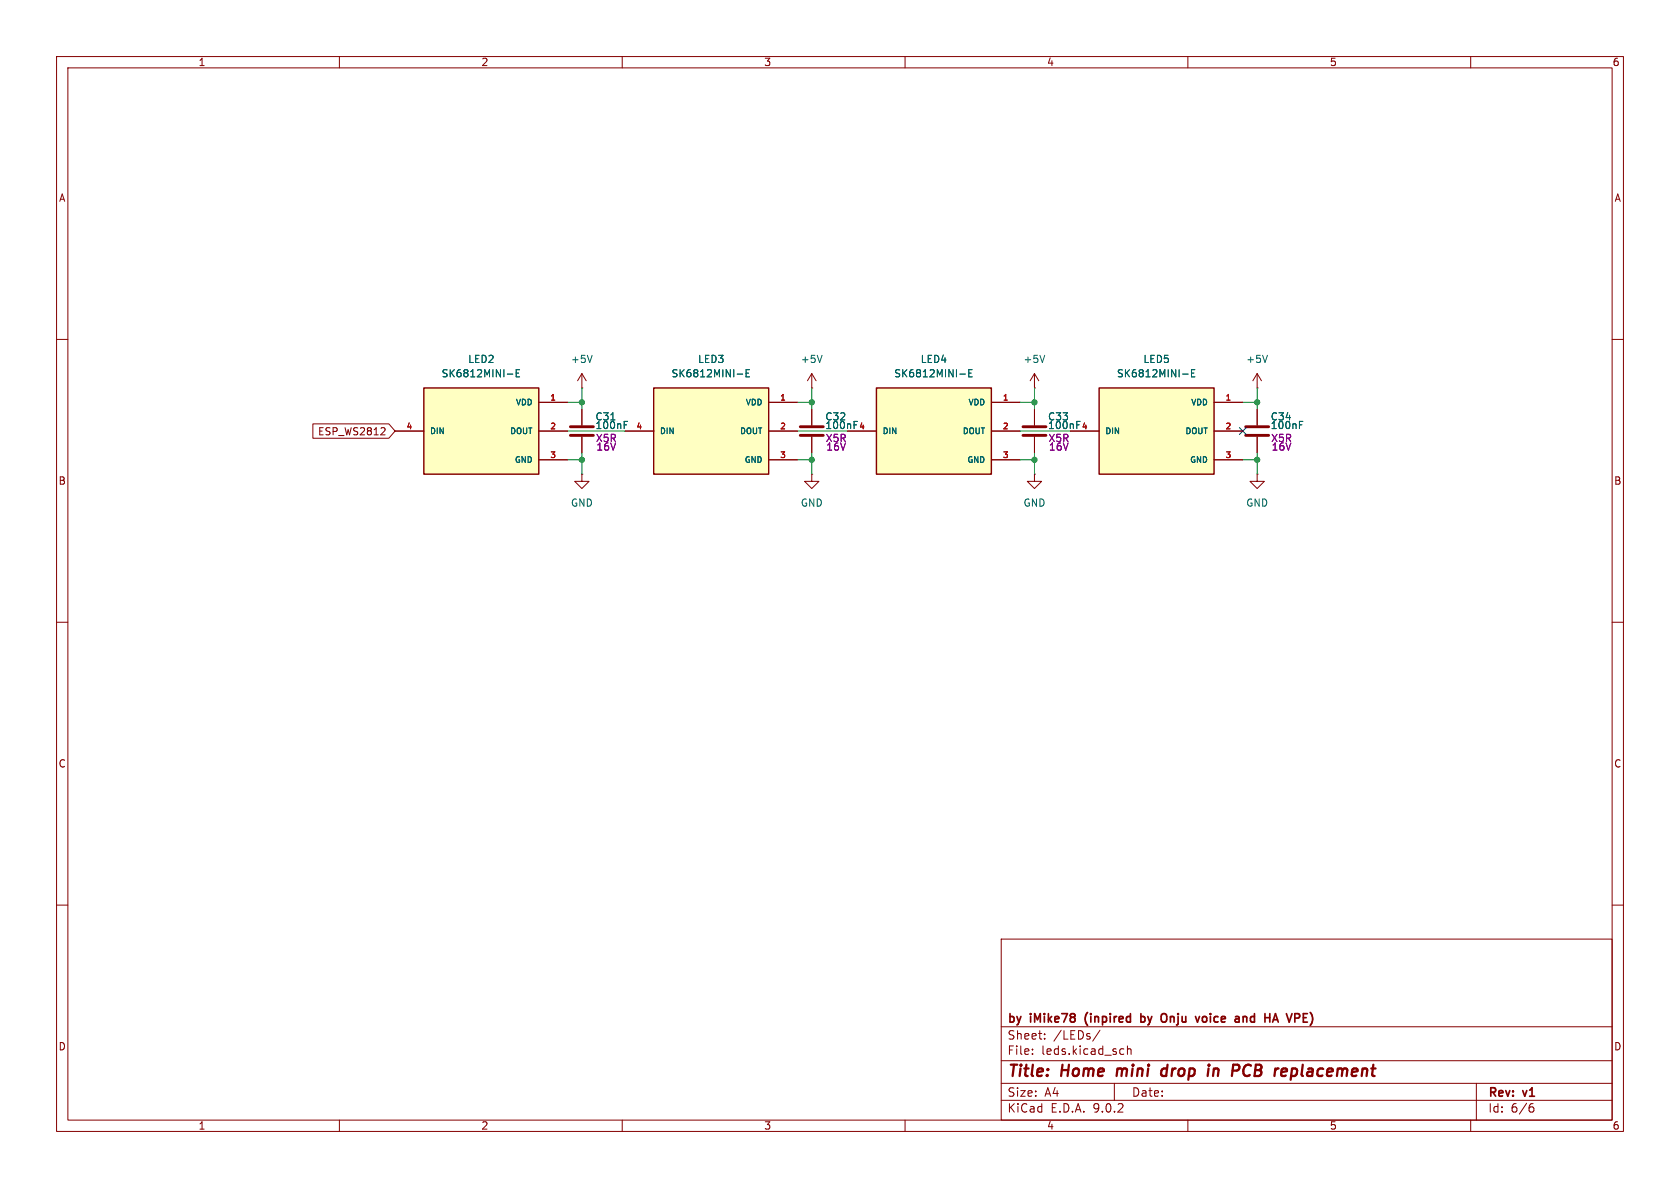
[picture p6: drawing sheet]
<svg xmlns="http://www.w3.org/2000/svg" width="297mm" height="210mm" viewBox="0 0 297 210" stroke-linecap="round" stroke-linejoin="round" font-family="sans-serif">
<g fill="none" stroke="#840000" stroke-width=".18">
<path d="M10 10h277v190h-277zM12 12h273v186h-273zM60 10v2M110 10v2M160 10v2M210 10v2M260 10v2M10 60h2M102.9 72.4v2.8M102.9 77.2v2.8M143.5 72.4v2.8M143.5 77.2v2.8"/>
<path d="M285 60h2M143.5 83.8v1.3h1.3l-1.3 1.3-1.3-1.3h1.3M143.5 83.8h.1M10 110h2M285 110h2M10 160h2M177 166h108v32h-108zM285 160h2M60 198v2M110 198v2M160 198v2M177 194.5h108"/>
<path d="M177 191.5h108M177 187.5h108M177 181.5h108M182.5 186.3v.1M182.5 185.5v.1M184.7 183.6v.1M184.7 182.8v.1M194.5 182.1l-1.3 2M197 191.5v3M198.2 185.4l.5 .1M198.7 186.3l-.5 .1M199.3 185.5l.2-.1 .4 .1 .1 .9"/>
<path d="M199.3 184.9v1.5M210 198v2M260 198v2M261 191.5v6.5M270.6 195.7h.4l.2 .3-.1 .5-.5 .1M271 195.1l-.4 .1"/>
</g>
<path d="M197.6 188.9l-.2 1.3M206.3 189a.66 .66 0 0 0-1 .3v.5l.1 .3 .2 .1 .6-.1M206.4 188.2l-.2 2M214.6 188.9l-.2 1.3M215.2 188.9l-.6 .2M220.3 188.3a1.11 1.11 0 0 0 0 1.9M228.3 190.1l.5 .1M228.4 188.9l-.2 2M228.6 188.9l-.2 .1" fill="none" stroke="#840000" stroke-width=".4"/>
<path d="M201.7 179.2v1.5M201.7 179.8l.4-.1 .2 .1M206.1 179.3a1.07 1.07 0 0 1 0 1.3M213.3 179.8l-.5-.1-.2 .3v.4l.1 .2 .4 .1 .2-.2M219.8 179.8h.5l.1 .9M225.5 179.2l.5 1.5M230.4 179.2h.7M202.3 180.5l-.2 .2-.4-.1M225.1 180.3h.7M230.4 180.7h.7" fill="none" stroke="#840000" stroke-width=".3"/>
<path d="M100.8 75.4h4.1M100.8 77h4.1M141.5 75.4h4M141.5 77h4" fill="none" stroke="#840000" stroke-width=".51"/>
<path d="M110.3 75.1h.5M110.3 74.5h.7M151 75.1h.4M151 74.5h.6" fill="none" stroke="#006464" stroke-width=".18"/>
<path d="M194.3 68.6h20.3v15.2h-20.3z" fill="#ffffc2"/>
<path d="M194.3 68.6h20.3v15.2h-20.3z" fill="none" stroke="#840000" stroke-width=".25"/>
<path d="M189.2 76.2h5.1M214.6 76.2h5.1M214.6 71.1h5.1M102.9 83.8v1.3h1.2l-1.2 1.3-1.3-1.3h1.3M102.9 83.8h.1M214.6 81.3h5.1" fill="none" stroke="#840000" stroke-width=".18"/>
<path d="M209.1 66.1h.9M210.6 66h.5M211.2 65.3h-.6v1.3h.6" fill="none" stroke="#006464" stroke-width=".18"/>
<path d="M154.9 68.6h20.4v15.2h-20.4z" fill="#ffffc2"/>
<path d="M154.9 68.6h20.4v15.2h-20.4z" fill="none" stroke="#840000" stroke-width=".25"/>
<g fill="none" stroke="#840000" stroke-width=".18">
<path d="M102.9 68.6h.1M102.9 66l-.8 1.3M102.9 66l.7 1.3M102.9 66v2.6M143.5 68.6h.1M143.5 66l-.8 1.3M143.5 66l.8 1.3M143.5 66v2.6M149.9 76.2h5M175.3 76.2h5M175.3 71.1h5M182.9 72.4v2.8"/>
<path d="M182.9 77.2v2.8M222.2 68.6h.1M222.2 66l-.7 1.3M222.2 66l.8 1.3M222.2 66v2.6M222.2 72.4v2.8M222.2 77.2v2.8M175.3 81.3h5M182.9 83.8v1.3h1.2l-1.2 1.3-1.3-1.3h1.3M182.9 83.8h.1M222.2 83.8v1.3h1.3l-1.3 1.3-1.2-1.3h1.2M222.2 83.8h.1"/>
</g>
<path d="M104.7 62.8l-.4 1.3M145.3 62.8l-.4 1.3M169.7 66.1h1M171.3 66h.4M171.9 65.3h-.6v1.3h.6M190.4 75.1h.4M190.4 74.5h.6M224.1 62.8l-.5 1.3M229.7 75.1h.5M229.7 74.5h.6" fill="none" stroke="#006464" stroke-width=".18"/>
<path d="M180.8 75.4h4.1M180.8 77h4.1M220.2 75.4h4.1M220.2 77h4.1" fill="none" stroke="#840000" stroke-width=".51"/>
<path d="M115.6 68.6h20.3v15.2h-20.3z" fill="#ffffc2"/>
<path d="M115.6 68.6h20.3v15.2h-20.3z" fill="none" stroke="#840000" stroke-width=".25"/>
<path d="M110.5 76.2h5.1M135.9 76.2h5.1M135.9 71.1h5.1M182.9 68.6h.1M182.9 66l-.8 1.3M182.9 66l.7 1.3M182.9 66v2.6M135.9 81.3h5.1" fill="none" stroke="#840000" stroke-width=".18"/>
<path d="M130.3 66.1h1M131.9 66h.4M132.5 65.3h-.6v1.3h.6M184.7 62.8l-.4 1.3" fill="none" stroke="#006464" stroke-width=".18"/>
<path d="M74.9 68.6h20.3v15.2h-20.3z" fill="#ffffc2"/>
<path d="M74.9 68.6h20.3v15.2h-20.3z" fill="none" stroke="#840000" stroke-width=".25"/>
<g fill="none" stroke="#840000" stroke-width=".18">
<path d="M55.3 74.9h13.4l1.1 1.3-1.1 1.3h-13.4zM68 75.7l.1 .1-.1 .3-.7 .8h.8M69.8 76.2h5.1M95.2 76.2h5.1M95.2 71.1h5.1M102.9 72.4v2.8M102.9 77.2v2.8M110.5 76.2h5.1M135.9 76.2h5.1M135.9 71.1h5.1M143.5 72.4v2.8M143.5 77.2v2.8"/>
<path d="M149.9 76.2h5M175.3 76.2h5M175.3 71.1h5M182.9 72.4v2.8M182.9 77.2v2.8M189.2 76.2h5.1M214.6 76.2h5.1M214.6 71.1h5.1M222.2 72.4v2.8M222.2 77.2v2.8M95.2 81.3h5.1M135.9 81.3h5.1"/>
<path d="M175.3 81.3h5M214.6 81.3h5.1"/>
</g>
<g fill="none" stroke="#006464" stroke-width=".18">
<path d="M89.7 66.1h1M91.3 66h.4M91.9 65.3h-.6v1.3h.6M110.3 75.1h.5M110.3 74.5h.7M130.3 66.1h1M131.9 66h.4M132.5 65.3h-.6v1.3h.6M151 75.1h.4M151 74.5h.6M169.7 66.1h1M171.3 66h.4"/>
<path d="M171.9 65.3h-.6v1.3h.6M190.4 75.1h.4M190.4 74.5h.6M209.1 66.1h.9M210.6 66h.5M211.2 65.3h-.6v1.3h.6M229.7 75.1h.5M229.7 74.5h.6"/>
</g>
<g fill="none" stroke="#009600" stroke-width=".18">
<path d="M100.3 71.1h2.6M100.3 76.2h10.2M102.9 68.6v3.8M141 71.1h2.5M141 76.2h8.9M143.5 68.6v3.8M180.3 71.1h2.6M180.3 76.2h8.9M182.9 68.6v3.8M219.7 71.1h2.5M222.2 68.6v3.8M100.3 81.3h2.6"/>
<path d="M102.9 80v3.8M141 81.3h2.5M143.5 80v3.8M180.3 81.3h2.6M182.9 80v3.8M219.7 81.3h2.5M222.2 80v3.8"/>
</g>
<path d="M219.1 75.6l1.2 1.2M220.3 75.6l-1.2 1.2" fill="none" stroke="#000084" stroke-width=".18"/>
<g fill="#009600" stroke="#009600" stroke-width=".18">
<circle cx="102.9" cy="71.1" r=".46"/>
<circle cx="222.2" cy="71.1" r=".46"/>
<circle cx="143.5" cy="71.1" r=".46"/>
<circle cx="182.9" cy="81.3" r=".46"/>
<circle cx="222.2" cy="81.3" r=".46"/>
<circle cx="143.5" cy="81.3" r=".46"/>
<circle cx="182.9" cy="71.1" r=".46"/>
<circle cx="102.9" cy="81.3" r=".46"/>
</g>
<g font-size="2.8" fill="#840000">
<text x="178" y="190.9">Title:</text>
<text x="187.7" y="190.9">Home</text>
<text x="198.3" y="190.9">mini</text>
<text x="207" y="190.9">drop</text>
<text x="216" y="190.9">in</text>
<text x="221" y="190.9">PCB</text>
<text x="229.4" y="190.9">replacement</text>
</g>
<g font-size="2.1" fill="#840000">
<text x="178" y="184">Sheet:</text>
<text x="178" y="181.2">by</text>
<text x="182.2" y="181.2">iMike78</text>
<text x="186.2" y="184">/LEDs/</text>
<text x="192.5" y="181.2">(inpired</text>
<text x="202.9" y="181.2">by</text>
<text x="207.2" y="181.2">Onju</text>
<text x="213.9" y="181.2">voice</text>
<text x="221.5" y="181.2">and</text>
<text x="227.3" y="181.2">HA</text>
<text x="231.9" y="181.2">VPE)</text>
<text x="178" y="186.7">File:</text>
<text x="184.1" y="186.7">leds.kicad_sch</text>
<text x="178" y="196.9">KiCad</text>
<text x="178" y="194.1">Size:</text>
<text x="184.7" y="194.1">A4</text>
<text x="185.7" y="196.9">E.D.A.</text>
<text x="193.3" y="196.9">9.0.2</text>
<text x="200" y="194.1">Date:</text>
<text x="263" y="194.3">Rev:</text>
<text x="263" y="196.9">Id:</text>
<text x="267.1" y="196.9">6/6</text>
<text x="269.4" y="194.3">v1</text>
</g>
<g font-size="1.8" fill="#840000">
<text x="35" y="11.9">1</text>
<text x="85" y="11.9">2</text>
<text x="135" y="11.9">3</text>
<text x="185" y="11.9">4</text>
<text x="235" y="11.9">5</text>
<text x="285" y="11.9">6</text>
<text x="10.3" y="35.9">A</text>
<text x="285.3" y="35.9">A</text>
<text x="56.1" y="77.2">ESP_WS2812</text>
<text x="10.3" y="85.9">B</text>
<text x="285.3" y="85.9">B</text>
<text x="10.3" y="135.9">C</text>
<text x="285.3" y="135.9">C</text>
<text x="10.3" y="185.9">D</text>
<text x="285.3" y="185.9">D</text>
<text x="35" y="199.9">1</text>
<text x="85" y="199.9">2</text>
<text x="135" y="199.9">3</text>
<text x="185" y="199.9">4</text>
<text x="235" y="199.9">5</text>
<text x="285" y="199.9">6</text>
</g>
<g font-size="1.8" fill="#006464">
<text x="82.7" y="64.4">LED2</text>
<text x="100.8" y="64.4">+5V</text>
<text x="123.3" y="64.4">LED3</text>
<text x="141.5" y="64.4">+5V</text>
<text x="162.7" y="64.4">LED4</text>
<text x="180.8" y="64.4">+5V</text>
<text x="202" y="64.4">LED5</text>
<text x="220.2" y="64.4">+5V</text>
<text x="78" y="66.9">SK6812MINI-E</text>
<text x="118.6" y="66.9">SK6812MINI-E</text>
<text x="158" y="66.9">SK6812MINI-E</text>
<text x="197.4" y="66.9">SK6812MINI-E</text>
<text x="105.2" y="76">100nF</text>
<text x="105.2" y="74.5">C31</text>
<text x="145.8" y="76">100nF</text>
<text x="145.8" y="74.5">C32</text>
<text x="185.2" y="76">100nF</text>
<text x="185.2" y="74.5">C33</text>
<text x="224.5" y="76">100nF</text>
<text x="224.5" y="74.5">C34</text>
<text x="100.8" y="89.8">GND</text>
<text x="141.5" y="89.8">GND</text>
<text x="180.8" y="89.8">GND</text>
<text x="220.2" y="89.8">GND</text>
</g>
<g font-size="1.8" fill="#840084">
<text x="105.2" y="78.3">X5R</text>
<text x="105.3" y="79.9">16V</text>
<text x="145.9" y="78.3">X5R</text>
<text x="146" y="79.9">16V</text>
<text x="185.3" y="78.3">X5R</text>
<text x="185.3" y="79.9">16V</text>
<text x="224.6" y="78.3">X5R</text>
<text x="224.7" y="79.9">16V</text>
</g>
<g font-size="1.4" fill="#006464">
<text x="91.1" y="71.9">VDD</text>
<text x="131.7" y="71.9">VDD</text>
<text x="171.1" y="71.9">VDD</text>
<text x="210.5" y="71.9">VDD</text>
<text x="75.9" y="76.9">DIN</text>
<text x="90.1" y="76.9">DOUT</text>
<text x="116.6" y="76.9">DIN</text>
<text x="130.7" y="76.9">DOUT</text>
<text x="156" y="76.9">DIN</text>
<text x="170.1" y="76.9">DOUT</text>
<text x="195.3" y="76.9">DIN</text>
<text x="209.4" y="76.9">DOUT</text>
<text x="90.9" y="82">GND</text>
<text x="131.5" y="82">GND</text>
<text x="170.9" y="82">GND</text>
<text x="210.3" y="82">GND</text>
</g>
<g font-size="1.4" fill="#a90000">
<text x="97.2" y="70.9">1</text>
<text x="137.8" y="70.9">1</text>
<text x="177.2" y="70.9">1</text>
<text x="216.6" y="70.9">1</text>
<text x="71.8" y="75.9">4</text>
<text x="97.2" y="75.9">2</text>
<text x="112.4" y="75.9">4</text>
<text x="137.8" y="75.9">2</text>
<text x="151.8" y="75.9">4</text>
<text x="177.2" y="75.9">2</text>
<text x="191.2" y="75.9">4</text>
<text x="216.6" y="75.9">2</text>
<text x="97.2" y="81">3</text>
<text x="137.8" y="81">3</text>
<text x="177.2" y="81">3</text>
<text x="216.6" y="81">3</text>
</g>
</svg>
